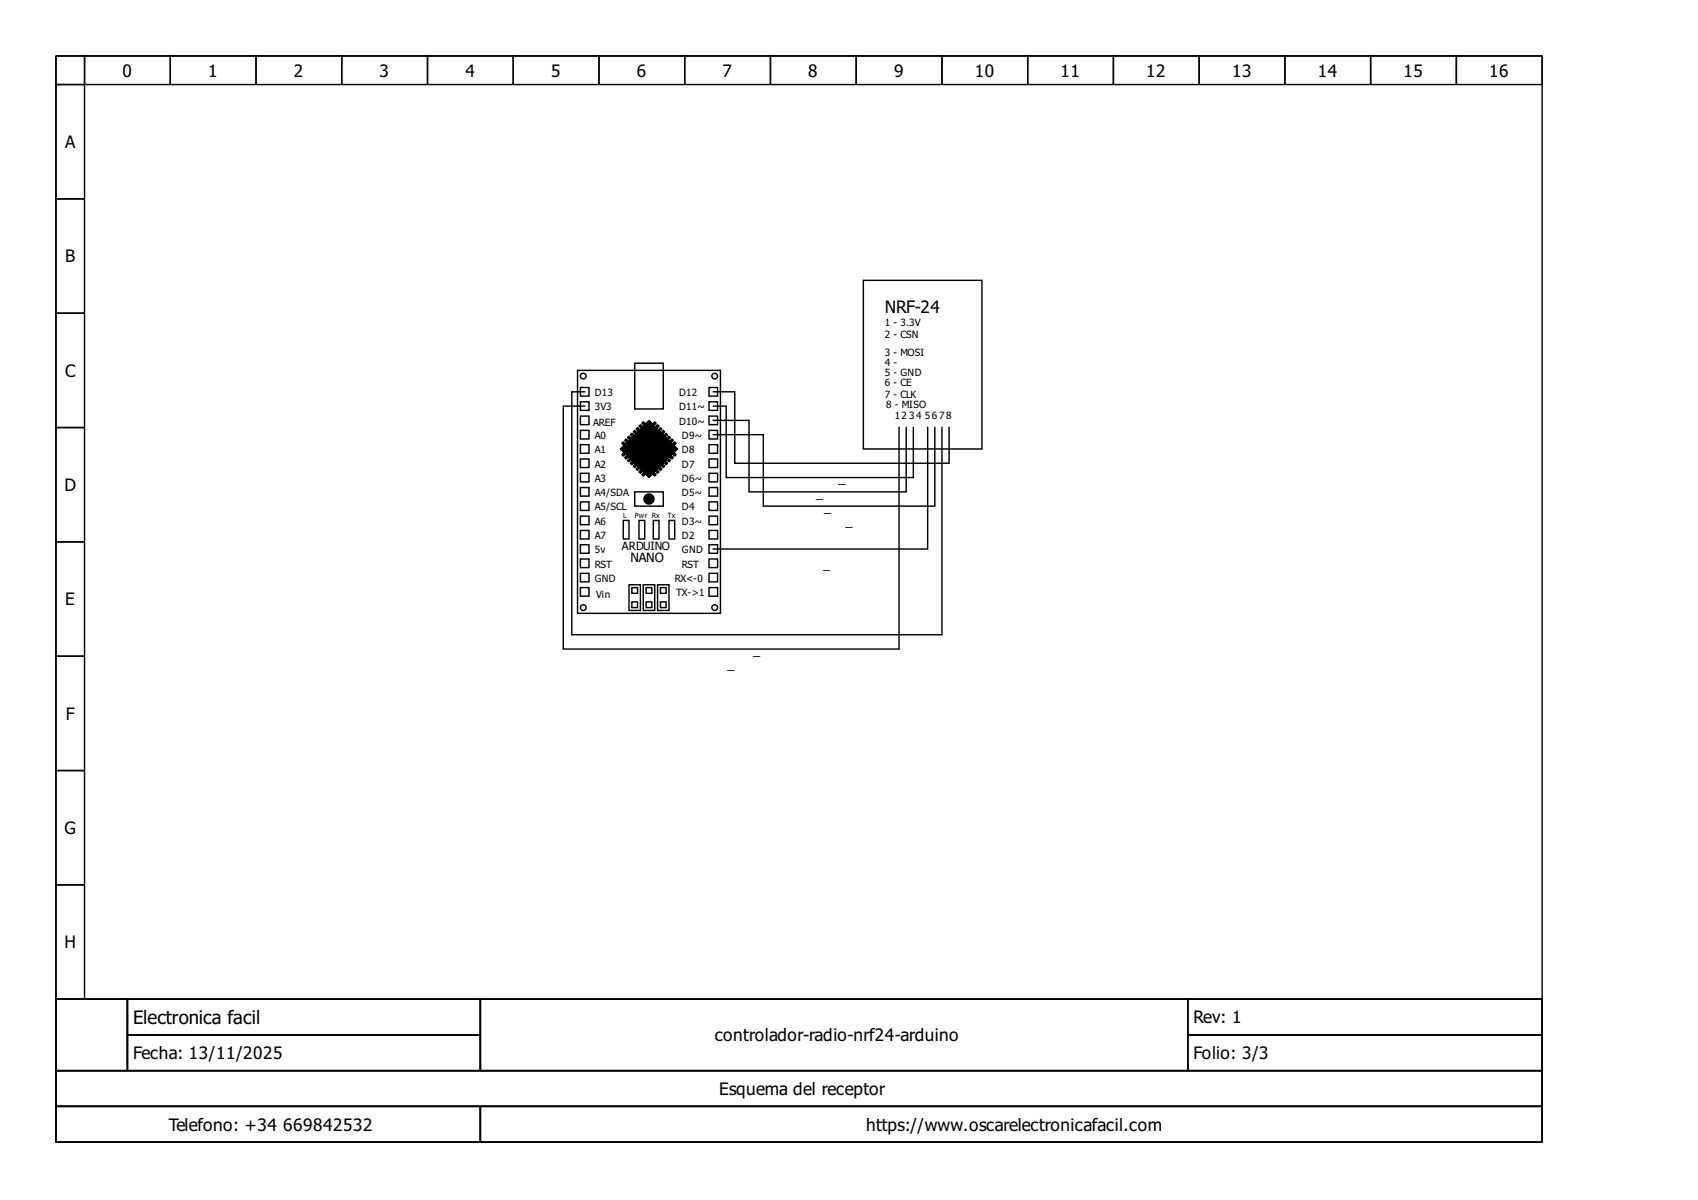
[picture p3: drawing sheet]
<svg xmlns="http://www.w3.org/2000/svg" width="297mm" height="210mm" viewBox="0 0 297 210" stroke-linecap="round" stroke-linejoin="round" font-family="sans-serif">
<g fill="none" stroke="#000" stroke-width=".25">
<path d="M9.8 9.8h260v165h-260zM9.8 9.8h5v5h-5zM9.8 14.8h5v20h-5zM14.8 9.8h15v5h-15zM29.8 9.8h15v5h-15zM44.8 9.8h15v5h-15zM59.8 9.8h15v5h-15zM74.8 9.8h15v5h-15zM89.8 9.8h15v5h-15zM104.8 9.8h15v5h-15zM119.8 9.8h15v5h-15zM134.8 9.8h15v5h-15z"/>
<path d="M149.8 9.8h15v5h-15zM164.8 9.8h15v5h-15zM179.8 9.8h15v5h-15zM194.8 9.8h15v5h-15zM209.8 9.8h15v5h-15zM224.8 9.8h15v5h-15zM239.8 9.8h15v5h-15zM254.8 9.8h15v5h-15zM9.8 34.8h5v20h-5zM9.8 54.8h5v20h-5zM151 49h20.8v29.5h-20.8zM9.8 74.8h5v20h-5z"/>
<path d="M101 64.8h25v42.5h-25zM101.5 70.3h1.5v1.5h-1.5zM101.5 72.8h1.5v1.5h-1.5zM101.5 67.8h1.5v1.5h-1.5zM101.5 77.8h1.5v1.5h-1.5zM101.5 75.3h1.5v1.5h-1.5zM102.3 68.5h-2.3v42.5h64.8v-36.2M102.3 71h-3.8v42.5h58.8v-38.7M108.8 79.5l.2-.2 .3 .2-.3 .3zM109 77.3l.3 .2-.3 .3-.2-.3zM109.5 76.8l.3 .2-.3 .3-.2-.3zM109.8 76.5l.2-.2 .3 .2-.3 .3z"/>
<path d="M110.3 76l.2-.2 .3 .2-.3 .3zM110.8 75.5l.2-.2 .3 .2-.3 .3zM111 63.5h5v8h-5zM111.3 75l.2-.2 .3 .2-.3 .3zM111.8 74.5l.2-.2 .3 .2-.3 .3zM112.3 74l.2-.2 .3 .2-.3 .3zM114.3 74l.2-.2 .3 .2-.3 .3zM114.8 74.5l.2-.2 .3 .2-.3 .3zM115.3 75l.2-.2 .3 .2-.3 .3zM116 75.3l.3 .2-.3 .3-.2-.3zM116.3 76l.2-.2 .3 .2-.3 .3zM117 76.3l.3 .2-.3 .3-.2-.3z"/>
<path d="M117.3 77l.2-.2 .3 .2-.3 .3zM117.8 77.5l.2-.2 .3 .2-.3 .3zM117.8 79.5l.2-.2 .3 .2-.3 .3zM124 70.3h1.5v1.5h-1.5zM124 72.8h1.5v1.5h-1.5zM124 67.8h1.5v1.5h-1.5zM124 77.8h1.5v1.5h-1.5zM124 75.3h1.5v1.5h-1.5zM124.8 68.5h3.7v12.5h37.5v-6.2M124.8 71h2.2v12.5h32.8v-8.7M124.8 73.5h6.2v12.5h27.5v-11.2M162.3 74.8v21.2h-37.5"/>
<path d="M163.5 74.8v13.7h-30v-12.5h-8.7M9.8 94.8h5v20h-5zM101.5 92.8h1.5v1.5h-1.5zM101.5 95.3h1.5v1.5h-1.5zM101.5 90.3h1.5v1.5h-1.5zM101.5 80.3h1.5v1.5h-1.5zM101.5 85.3h1.5v1.5h-1.5zM101.5 87.8h1.5v1.5h-1.5zM101.5 82.8h1.5v1.5h-1.5zM101.5 97.8h1.5v1.5h-1.5zM109 91h1v3.3h-1zM109.3 80l.2-.2 .3 .2-.3 .3z"/>
<path d="M109.8 80.5l.2-.2 .3 .2-.3 .3zM110.3 81l.2-.2 .3 .2-.3 .3zM110.8 81.5l.2-.2 .3 .2-.3 .3zM111 86h5v2.5h-5zM111.3 82l.2-.2 .3 .2-.3 .3zM111.8 82.5l.2-.2 .3 .2-.3 .3zM111.8 91h1v3.3h-1zM112.3 83l.2-.2 .3 .2-.3 .3zM114.3 91h1v3.3h-1zM114.5 82.8l.3 .2-.3 .3-.2-.3zM114.8 82.5l.2-.2 .3 .2-.3 .3zM115.3 82l.2-.2 .3 .2-.3 .3z"/>
<path d="M115.8 81.5l.2-.2 .3 .2-.3 .3zM116.3 81l.2-.2 .3 .2-.3 .3zM116.8 80.5l.2-.2 .3 .2-.3 .3zM117 91h1v3.3h-1zM117.3 80l.2-.2 .3 .2-.3 .3zM124 92.8h1.5v1.5h-1.5zM124 95.3h1.5v1.5h-1.5zM124 97.8h1.5v1.5h-1.5zM124 90.3h1.5v1.5h-1.5zM124 85.3h1.5v1.5h-1.5zM124 87.8h1.5v1.5h-1.5zM124 80.3h1.5v1.5h-1.5z"/>
<path d="M124 82.8h1.5v1.5h-1.5zM9.8 114.8h5v20h-5zM101.5 100.3h1.5v1.5h-1.5zM101.5 102.8h1.5v1.5h-1.5zM110 102.3h2v4.5h-2zM110.5 105.3h1v1h-1zM110.5 102.8h1v1h-1zM112.5 102.3h2v4.5h-2zM113 105.3h1v1h-1zM113 102.8h1v1h-1zM115 102.3h2v4.5h-2zM115.5 102.8h1v1h-1z"/>
<path d="M115.5 105.3h1v1h-1zM124 100.3h1.5v1.5h-1.5zM124 102.8h1.5v1.5h-1.5zM9.8 134.8h5v20h-5zM9.8 154.8h5v20h-5zM9.8 174.8h260v25h-260zM9.8 174.8h12.5v12.5h-12.5zM22.3 174.8h61.7v6.2h-61.7zM84 174.8h123.8v12.5h-123.8zM207.8 174.8h62v6.2h-62zM9.8 187.3h260v6.2h-260zM9.8 193.5h74.2v6.3h-74.2z"/>
<path d="M22.3 181h61.7v6.3h-61.7zM84 193.5h185.8v6.3h-185.8zM207.8 181h62v6.3h-62z"/>
<circle cx="102" cy="65.8" r=".5"/>
<circle cx="125" cy="65.8" r=".5"/>
<circle cx="102" cy="106.3" r=".5"/>
<circle cx="125" cy="106.3" r=".5"/>
</g>
<g fill="#000" stroke="#000" stroke-width=".25">
<path d="M108.5 78.5l5-5 5 5-5 5z" fill-rule="evenodd"/>
<circle cx="113.5" cy="87.3" r=".87"/>
</g>
<text font-size="3.2" x="23.3" y="179.2">Electronica facil</text>
<g font-size="3">
<text x="21.4" y="13.4">0</text>
<text x="36.4" y="13.4">1</text>
<text x="51.4" y="13.4">2</text>
<text x="66.4" y="13.4">3</text>
<text x="81.4" y="13.4">4</text>
<text x="96.4" y="13.4">5</text>
<text x="111.4" y="13.4">6</text>
<text x="126.4" y="13.4">7</text>
<text x="141.4" y="13.4">8</text>
<text x="156.4" y="13.4">9</text>
<text x="170.5" y="13.4">10</text>
<text x="185.5" y="13.4">11</text>
<text x="200.5" y="13.4">12</text>
<text x="215.5" y="13.4">13</text>
<text x="230.5" y="13.4">14</text>
<text x="245.5" y="13.4">15</text>
<text x="260.5" y="13.4">16</text>
<text x="11.4" y="25.9">A</text>
<text x="11.4" y="45.9">B</text>
<text x="154.8" y="54.8">NRF-24</text>
<text x="11.4" y="65.9">C</text>
<text x="11.3" y="85.9">D</text>
<text x="11.4" y="105.9">E</text>
<text x="11.5" y="125.9">F</text>
<text x="11.3" y="145.9">G</text>
<text x="11.3" y="165.9">H</text>
<text x="208.8" y="179">Rev: 1</text>
<text x="23.3" y="185.3">Fecha: 13/11/2025</text>
<text x="125" y="182.2">controlador-radio-nrf24-arduino</text>
<text x="208.8" y="185.3">Folio: 3/3</text>
<text x="125.8" y="191.5">Esquema del receptor</text>
<text x="29.5" y="197.8">Telefono: +34</text>
<text x="49.5" y="197.8">669842532</text>
<text x="151.5" y="197.8">https://www.oscarelectronicafacil.com</text>
</g>
<g font-size="2.2">
<text x="142.8" y="87">_</text>
<text x="144.2" y="89.5">_</text>
<text x="146.7" y="84.5">_</text>
<text x="147.9" y="92">_</text>
<text x="110.3" y="98.3">NANO</text>
<text x="144" y="99.5">_</text>
<text x="127.3" y="117">_</text>
<text x="131.8" y="114.5">_</text>
</g>
<text font-size="2" x="108.8" y="96.3">ARDUINO</text>
<g font-size="1.7">
<text x="154.8" y="57">1 - 3.3V</text>
<text x="154.8" y="59">2 - CSN</text>
<text x="154.8" y="62.3">3 - MOSI</text>
<text x="154.8" y="64">4 -</text>
<text x="154.8" y="65.8">5 - GND</text>
<text x="104" y="69.3">D13</text>
<text x="104" y="71.8">3V3</text>
<text x="118.8" y="69.3">D12</text>
<text x="118.8" y="71.8">D11~</text>
<text x="154.8" y="67.5">6 - CE</text>
<text x="154.8" y="69.5">7 - CLK</text>
<text x="155" y="71.3">8 - MISO</text>
<text x="103.8" y="74.5">AREF</text>
<text x="104" y="76.8">A0</text>
<text x="118.8" y="74.3">D10~</text>
<text x="119.3" y="76.8">D9~</text>
<text x="156.5" y="73.3">12</text>
<text x="159" y="73.3">34</text>
<text x="161.8" y="73.3">5678</text>
<text x="104" y="79.3">A1</text>
<text x="104" y="81.8">A2</text>
<text x="119.3" y="79.3">D8</text>
<text x="119.3" y="81.8">D7</text>
<text x="104" y="84.3">A3</text>
<text x="104" y="86.8">A4/SDA</text>
<text x="104" y="89.3">A5/SCL</text>
<text x="119.3" y="84.3">D6~</text>
<text x="119.3" y="86.8">D5~</text>
<text x="119.3" y="89.3">D4</text>
<text x="104" y="91.8">A6</text>
<text x="104" y="94.3">A7</text>
<text x="119.3" y="91.8">D3~</text>
<text x="119.3" y="94.3">D2</text>
<text x="104" y="99.3">RST</text>
<text x="104" y="101.8">GND</text>
<text x="104" y="96.8">5v</text>
<text x="118" y="101.8">RX&lt;-0</text>
<text x="119.3" y="99.3">RST</text>
<text x="119.3" y="96.8">GND</text>
<text x="104.3" y="104.5">Vin</text>
<text x="118.3" y="104.3">TX-&gt;1</text>
</g>
<g font-size="1.2">
<text x="109" y="90.5">L</text>
<text x="111" y="90.5">Pwr Rx</text>
<text x="116.8" y="90.5">Tx</text>
</g>
</svg>
